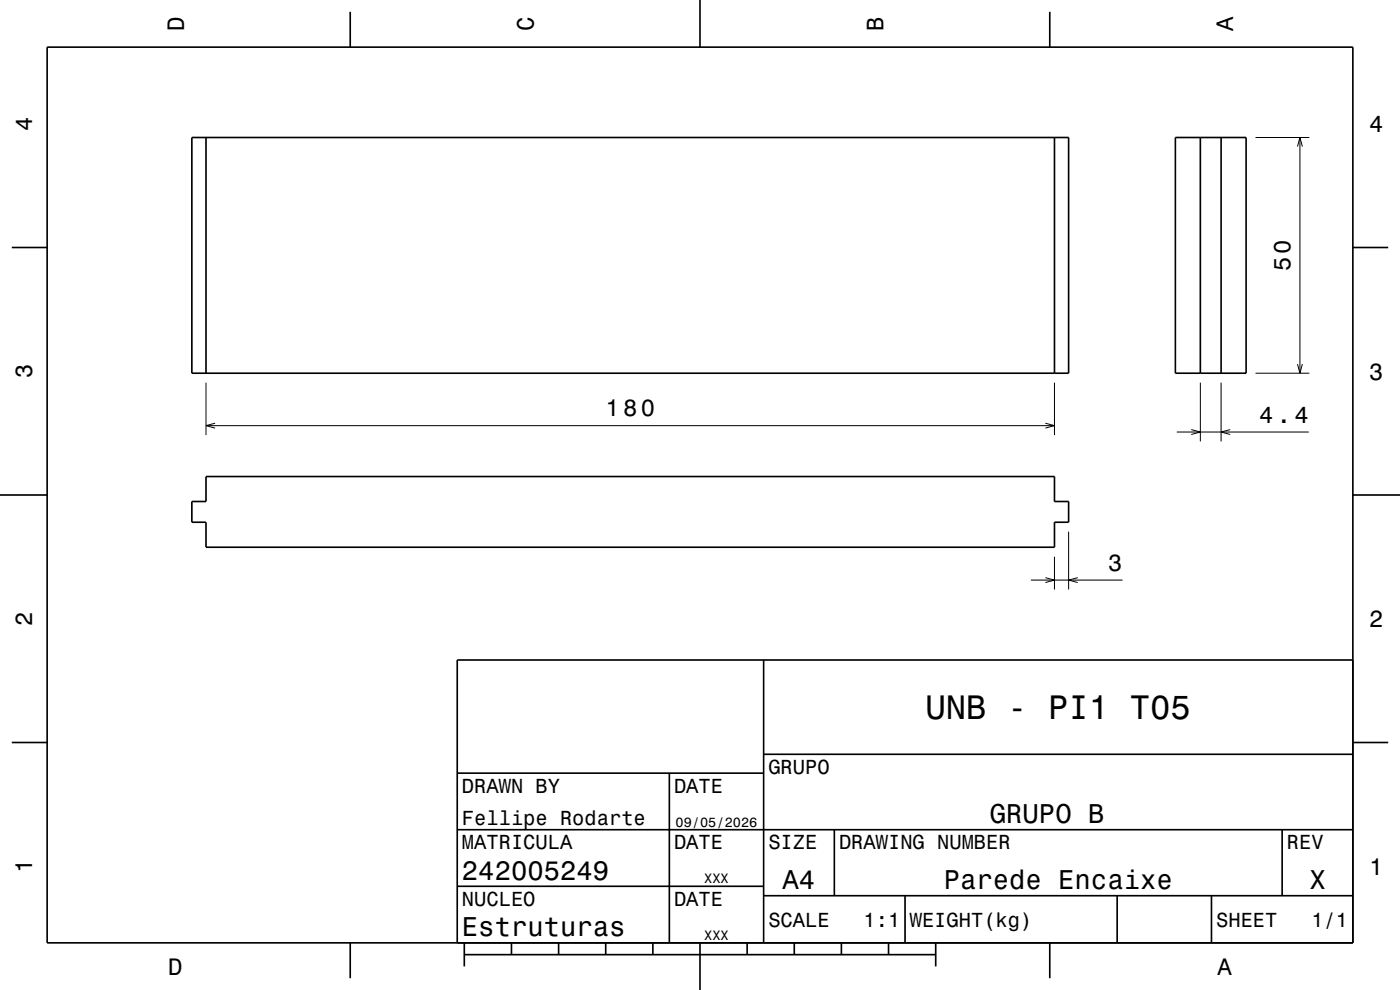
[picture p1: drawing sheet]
<svg xmlns="http://www.w3.org/2000/svg" width="297mm" height="210mm" viewBox="0 0 297 210" stroke-linecap="round" stroke-linejoin="round" font-family="sans-serif">
<g fill="none" stroke="#000" stroke-width=".21">
<path d="M266.3 29.2h11.5M275.3 31.1l.5-1.9 .5 1.9M275.8 29.2v50M266.3 79.2h11.5M275.3 77.2l.5 2 .5-2M43.7 81.2v11.1M43.7 90.3h180M45.6 89.8l-1.9 .5 1.9 .5M221.8 89.8l1.9 .5-1.9 .5M223.7 81.2v11.1M249.6 91.6h28.1M252.7 91.1l1.9 .5-1.9 .6"/>
<path d="M254.6 81.2v12.4M259 81.2v12.4M261 91.1l-2 .5 2 .6M223.7 118.1v7M226.7 112.8v12.3M218.7 123.1h19.4M221.8 122.5l1.9 .6-1.9 .5M228.6 122.5l-1.9 .6 1.9 .5"/>
</g>
<g fill="none" stroke="#000" stroke-width=".35">
<path d="M10 10h277v190h-277zM74.3 2.5v7.5M148.5 0v10M222.7 2.5v7.5M40.7 29.2h186v50h-186zM43.7 29.2v50M223.7 29.2v50M249.3 29.2h15v50h-15zM254.6 29.2v50M259 29.2v50M2.5 52.5h7.5M287 52.5h7.5"/>
<path d="M0 105h10M43.7 101.1h180v5.3h3v4.4h-3v5.3h-180v-5.3h-3v-4.4h3zM287 105h10M162 140v60M287 140h-190v60M2.5 157.5h7.5M287 157.5h7.5M97 176h190M97 164h65M142 164v36M162 160h125M177 176v14"/>
<path d="M272 176v14M97 188h65M162 190h125M192 190v10M237 190v10M257 190v10M74.3 200v7.5M98.5 202.5h100M98.5 200v5M108.5 200v2.5M118.5 200v2.5M128.5 200v2.5"/>
<path d="M138.5 200v2.5M148.5 200v10M158.5 200v2.5M168.5 200v2.5M178.5 200v2.5M188.5 200v2.5M198.5 200v5M222.7 200v7.5"/>
</g>
<text font-size="7.2" x="196.3" y="152.6">UNB - PI1 T05</text>
<g font-size="5.8">
<text x="210" y="174.6">GRUPO B</text>
<text x="98" y="186.6">242005249</text>
<text x="166" y="188.6">A4</text>
<text x="200.2" y="188.6">Parede Encaixe</text>
<text x="277.8" y="188.6">X</text>
<text x="98" y="198.6">Estruturas</text>
</g>
<g font-size="5">
<text x="39" y="6.5" transform="rotate(-90 39 6.5)">D</text>
<text x="113.2" y="6.5" transform="rotate(-90 113.2 6.5)">C</text>
<text x="187.4" y="6.5" transform="rotate(-90 187.4 6.5)">B</text>
<text x="261.6" y="6.5" transform="rotate(-90 261.6 6.5)">A</text>
<text x="6.8" y="27.8" transform="rotate(-90 6.8 27.8)">4</text>
<text x="290.5" y="28.1">4</text>
<text x="273.8" y="57.6" transform="rotate(-90 273.8 57.6)">50</text>
<text x="6.8" y="80.3" transform="rotate(-90 6.8 80.3)">3</text>
<text x="290.5" y="80.6">3</text>
<text x="128.4" y="88.3">180</text>
<text x="267.1" y="89.6">4.4</text>
<text x="235.1" y="121.1">3</text>
<text x="6.8" y="132.8" transform="rotate(-90 6.8 132.8)">2</text>
<text x="290.5" y="133.1">2</text>
<text x="6.8" y="185.3" transform="rotate(-90 6.8 185.3)">1</text>
<text x="290.5" y="185.6">1</text>
<text x="35.7" y="206.8">D</text>
<text x="258.3" y="206.8">A</text>
</g>
<g font-size="4.3">
<text x="163" y="164.2">GRUPO</text>
<text x="98" y="168.2">DRAWN BY</text>
<text x="143" y="168.2">DATE</text>
<text x="98" y="175">Fellipe Rodarte</text>
<text x="98" y="180.2">MATRICULA</text>
<text x="143" y="180.2">DATE</text>
<text x="163" y="180.2">SIZE</text>
<text x="178" y="180.2">DRAWING NUMBER</text>
<text x="273" y="180.2">REV</text>
<text x="98" y="192.2">NUCLEO</text>
<text x="143" y="192.2">DATE</text>
<text x="163" y="196.6">SCALE</text>
<text x="183.2" y="196.6">1:1</text>
<text x="193" y="196.6">WEIGHT(kg)</text>
<text x="258" y="196.6">SHEET</text>
<text x="278.2" y="196.6">1/1</text>
</g>
<g font-size="2.9">
<text x="143.3" y="175.3">09/05/2026</text>
<text x="149.4" y="187.3">XXX</text>
<text x="149.4" y="199.3">XXX</text>
</g>
</svg>
